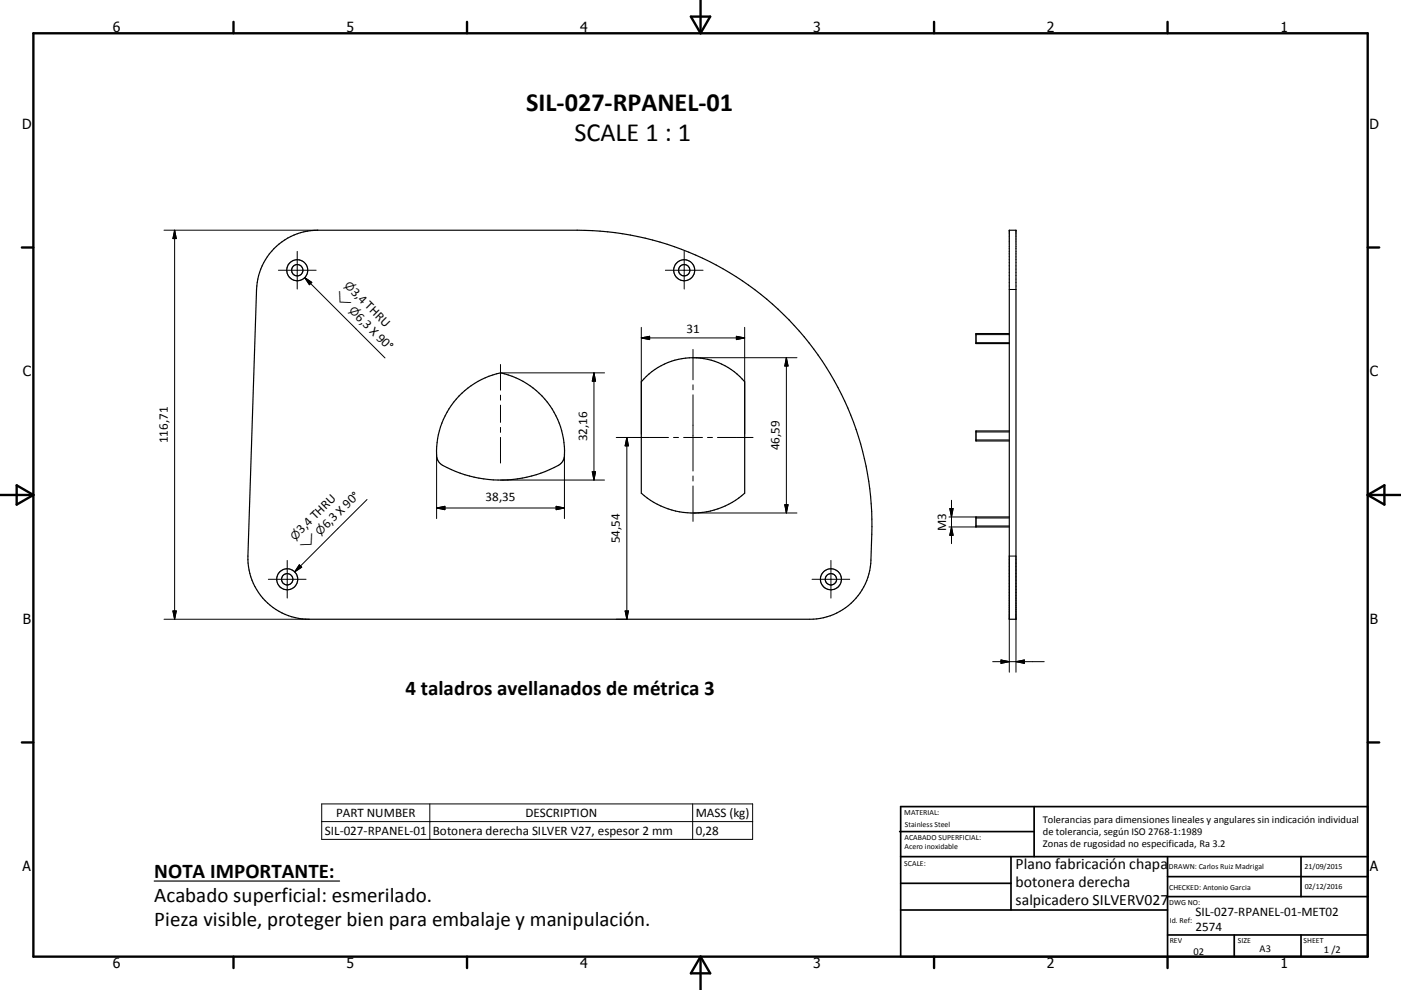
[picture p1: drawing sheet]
<svg xmlns="http://www.w3.org/2000/svg" width="420mm" height="297mm" viewBox="0 0 420 297" stroke-linecap="round" stroke-linejoin="round" font-family="sans-serif">
<g fill="none" stroke="#000" stroke-width=".36">
<path d="M82.1 74.6a18.5 18.5 0 0 1 13.2-5.5h77.7a88.3 88.3 0 0 1 88.4 91.2l-.3 7.7a18.4 18.4 0 0 1-18.3 17.8h-150.1a18.3 18.3 0 0 1-18.4-19l2.6-80a18.5 18.5 0 0 1 5.2-12.2zM302.6 69.1h2v116.7h-2zM137.6 118.8a24.3 24.3 0 0 1 12.5-6.9 24.1 24.1 0 0 1 19 25.8l-.7 1.1a28.9 28.9 0 0 1-11.8 4.6 35.4 35.4 0 0 1-24.6-4.3 4.2 4.2 0 0 1-1.1-3.9 24.4 24.4 0 0 1 6.7-16.4zM193.8 112.9a20.2 20.2 0 0 1 29.5 1.6v33.5a23.2 23.2 0 0 1-31 0v-33.5zM302.6 100.1h-10v3h10M302.6 129.3h-10v3h10M302.6 155.1h-10v3h10M46.2 264.3h55.6"/>
<circle cx="89.1" cy="81.1" r="1.7"/>
<circle cx="89.1" cy="81.1" r="3.1"/>
<circle cx="205.1" cy="81.1" r="3.2"/>
<circle cx="205.1" cy="81.1" r="1.7"/>
<circle cx="86.1" cy="173.8" r="1.7"/>
<circle cx="86.1" cy="173.8" r="3.1"/>
<circle cx="249.1" cy="173.8" r="3.2"/>
<circle cx="249.1" cy="173.8" r="1.7"/>
</g>
<g fill="none" stroke="#000" stroke-width=".3">
<path d="M49.2 69.1h46.1M52.4 69.1v116.7M52.4 69.1l.5 2.5h-1.1zM89.1 75.4v11.3M205.1 75.4v11.3M83.5 81.1h11.3M91.3 83.3l24.1 24.1M91.3 83.3l2.2 1.4-.7 .7zM192.3 98.2v32.1M199.5 81.1h11.3M223.3 98.2v32.1M302.6 86.8h2"/>
<path d="M150.1 111.9h31.1M150.1 109.4v7.6M150.1 118.5v1.5M178.1 111.9v32.1M178.1 111.9l.5 2.5h-1zM192.3 101.4h31M192.3 101.4l2.5-.5v1zM207.8 107.3h31.1M207.8 104.8v9.2M207.8 115.4v1.5M207.8 118.4v22.9M220.8 100.9l2.5 .5-2.5 .5z"/>
<path d="M235.8 107.3v46.6M235.8 107.3l.5 2.5h-1zM292.6 102.8h10M292.6 100.4h10M130.9 136.4v19.2M150.1 121.5v5.2M150.1 128.2v1.5M150.1 131.2v7.7M169.2 136.4v19.2M184.8 131.2h15.6M187.9 131.2v54.6M187.9 131.2l.5 2.6h-1z"/>
<path d="M201.9 131.2h1.5M204.9 131.2h5.7M212.1 131.2h1.5M215.1 131.2h10.7M292.6 132h10M292.6 129.6h10M110 149.9l-21.7 21.7M130.9 152.4h38.3M130.9 152.4l2.5-.5v1zM150.1 144h31.1M166.7 151.9l2.5 .5-2.5 .5zM177.6 141.5h1l-.5 2.5z"/>
<path d="M207.8 153.9h31.1M207.8 142.8v1.5M207.8 145.8v10.6M235.3 151.4h1l-.5 2.5zM284.5 158.1h8.1M284.5 155.1h8.1M284.8 152.6h1l-.5 2.5zM285.3 150.1v13M285.3 158.1l.5 2.5h-1zM292.6 157.8h10M292.6 155.4h10M80.4 173.8h11.4"/>
<path d="M86.1 168.1v11.3M89.7 169.4l.8 .8-2.2 1.4zM243.5 173.8h11.3M249.1 168.1v11.3M49.2 185.8h43.5M51.8 183.3h1.1l-.5 2.5zM184.8 185.8h3.1M187.4 183.3h1l-.5 2.5zM297.6 198.5h15.5M300.1 198l2.5 .5-2.5 .5zM304.6 198.5l2.5-.5v1zM302.6 201.7v-34.9h2v34.9"/>
<path d="M96.5 241.2h129.1v10.6h-129.1zM96.5 246.5h129.1M128.9 241.2v10.6M207.7 241.2v10.6"/>
</g>
<g fill="none" stroke="#000" stroke-width=".71">
<path d="M10 10h400v277h-400zM70 6.6v3.4M140 6.6v3.4M207.1 5h5.8l-2.9 5zM210 0v10M280 6.6v3.4M350 6.6v3.4M6.6 74.2h3.4M410 74.2h3.5M0 148.5h10M5 145.6l5 2.9-5 2.9zM410 148.5h10.1"/>
<path d="M410 148.5l5.1-2.9v5.8zM6.6 222.7h3.4M410 222.7h3.5M70 287v3.4M140 287v3.4M210 287v10M210 287l2.9 5h-5.8zM280 287v3.4M350 287v3.4"/>
</g>
<g fill="none" stroke="#000" stroke-width=".51">
<path d="M269.7 249.5h40.3M270 242h140v45h-140zM270 257h140M303.1 257v16M310 242v15M350 257v30M390.1 257v12M270 265h33.1M270 273h80M350 269h60M350 263h60M350 280.5h60"/>
<path d="M370 280.5v6.5M390.1 280.5v6.5"/>
</g>
<g fill="#000" stroke="#000" stroke-width=".3">
<path d="M52.4 69.1l.5 2.5h-1.1zM91.3 83.3l2.2 1.4-.7 .7zM178.1 111.9l.5 2.5h-1zM192.3 101.4l2.5-.5v1zM220.8 100.9l2.5 .5-2.5 .5zM235.8 107.3l.5 2.5h-1zM187.9 131.2l.5 2.6h-1zM130.9 152.4l2.5-.5v1zM166.7 151.9l2.5 .5-2.5 .5zM177.6 141.5h1l-.5 2.5zM235.3 151.4h1l-.5 2.5zM284.8 152.6h1l-.5 2.5z"/>
<path d="M89.7 169.4l.8 .8-2.2 1.4zM285.3 158.1l.5 2.5h-1zM51.8 183.3h1.1l-.5 2.5zM187.4 183.3h1l-.5 2.5zM300.1 198l2.5 .5-2.5 .5zM304.6 198.5l2.5-.5v1z"/>
</g>
<g font-size="7.9">
<text x="157.7" y="33.4">SIL-027-RPANEL-01</text>
<text x="172.2" y="42.3">SCALE 1 : 1</text>
</g>
<g font-size="6.3">
<text x="121.6" y="208.6">4 taladros avellanados de métrica 3</text>
<text x="46.2" y="263.4">NOTA IMPORTANTE:</text>
<text x="46.2" y="270.6">Acabado superficial: esmerilado.</text>
<text x="46.2" y="277.8">Pieza visible, proteger bien para embalaje y manipulación.</text>
</g>
<g font-size="4.7">
<text x="304.5" y="260.9">Plano fabricación chapa</text>
<text x="304.5" y="266.2">botonera derecha</text>
<text x="304.5" y="271.6">salpicadero SILVERV027</text>
</g>
<g font-size="4.2">
<text x="33.9" y="9.6">6</text>
<text x="103.9" y="9.6">5</text>
<text x="173.9" y="9.6">4</text>
<text x="243.8" y="9.6">3</text>
<text x="313.9" y="9.6">2</text>
<text x="383.9" y="9.6">1</text>
<text x="6.7" y="38.7">D</text>
<text x="410.5" y="38.7">D</text>
<text x="6.9" y="112.9">C</text>
<text x="410.7" y="112.9">C</text>
<text x="6.9" y="187.1">B</text>
<text x="410.7" y="187.1">B</text>
<text x="6.8" y="261.4">A</text>
<text x="410.7" y="261.4">A</text>
<text x="33.9" y="290.4">6</text>
<text x="103.9" y="290.4">5</text>
<text x="173.9" y="290.4">4</text>
<text x="243.8" y="290.4">3</text>
<text x="313.9" y="290.4">2</text>
<text x="383.9" y="290.4">1</text>
</g>
<g font-size="3.9">
<text x="105.1" y="87.8" transform="rotate(45 105.1 87.8)">3,4 THRU</text>
<text x="106.4" y="95.3" transform="rotate(45 106.4 95.3)">6,3 X 90°</text>
<text x="205.8" y="99.8">31</text>
<text x="50.3" y="132.9" transform="rotate(-90 50.3 132.9)">116,71</text>
<text x="176" y="132.4" transform="rotate(-90 176 132.4)">32,16</text>
<text x="233.7" y="135.1" transform="rotate(-90 233.7 135.1)">46,59</text>
<text x="145.5" y="150.4">38,35</text>
<text x="90.4" y="160.3" transform="rotate(-45 90.4 160.3)">3,4 THRU</text>
<text x="98" y="158.8" transform="rotate(-45 98 158.8)">6,3 X 90°</text>
<text x="283.7" y="159.3" transform="rotate(-90 283.7 159.3)">M3</text>
<text x="185.8" y="163" transform="rotate(-90 185.8 163)">54,54</text>
<text x="100.8" y="245.1">PART NUMBER</text>
<text x="157.6" y="245.1">DESCRIPTION</text>
<text x="208.6" y="245.2">MASS (kg)</text>
<text x="97.4" y="250.4">SIL-027-RPANEL-01</text>
<text x="129.8" y="250.4">Botonera derecha SILVER V27, espesor 2 mm</text>
<text x="208.6" y="250.4">0,28</text>
<text x="358.4" y="274.9">SIL-027-RPANEL-01-MET02</text>
<text x="358.4" y="279.4">2574</text>
</g>
<g font-size="3.3">
<text x="100" y="88.9" transform="rotate(45 100 88.9)">⌵</text>
<text x="103.1" y="85.8" transform="rotate(45 103.1 85.8)">⌀</text>
<text x="104.5" y="93.4" transform="rotate(45 104.5 93.4)">⌀</text>
<text x="96" y="160.9" transform="rotate(-45 96 160.9)">⌀</text>
<text x="88.5" y="162.2" transform="rotate(-45 88.5 162.2)">⌀</text>
<text x="91.5" y="165.4" transform="rotate(-45 91.5 165.4)">⌵</text>
</g>
<g font-size="3.1">
<text x="312.7" y="246.8">Tolerancias para dimensiones lineales y angulares sin indicación individual</text>
<text x="312.7" y="250.4">de tolerancia, según ISO 2768-1:1989</text>
<text x="312.7" y="254">Zonas de rugosidad no especificada, Ra 3.2</text>
<text x="357.8" y="286.5">02</text>
<text x="377.6" y="285.6">A3</text>
<text x="396.9" y="285.9">1 /2</text>
</g>
<g font-size="2.4">
<text x="271.1" y="244.4">MATERIAL:</text>
<text x="271.2" y="252">ACABADO SUPERFICIAL:</text>
<text x="271.3" y="248">Stainless Steel</text>
<text x="271.2" y="254.7">Acero inoxidable</text>
<text x="271.1" y="259.7">SCALE:</text>
<text x="350.4" y="260.8">DRAWN: Carlos Ruiz Madrigal</text>
<text x="391.1" y="260.6">21/09/2015</text>
<text x="350.5" y="267">CHECKED: Antonio Garcia</text>
<text x="391.2" y="266.7">02/12/2016</text>
<text x="350.5" y="271.4">DWG NO:</text>
<text x="350.7" y="276.9">Id. Ref:</text>
<text x="350.7" y="282.8">REV</text>
<text x="371.1" y="282.9">SIZE</text>
<text x="390.8" y="283">SHEET</text>
</g>
</svg>
